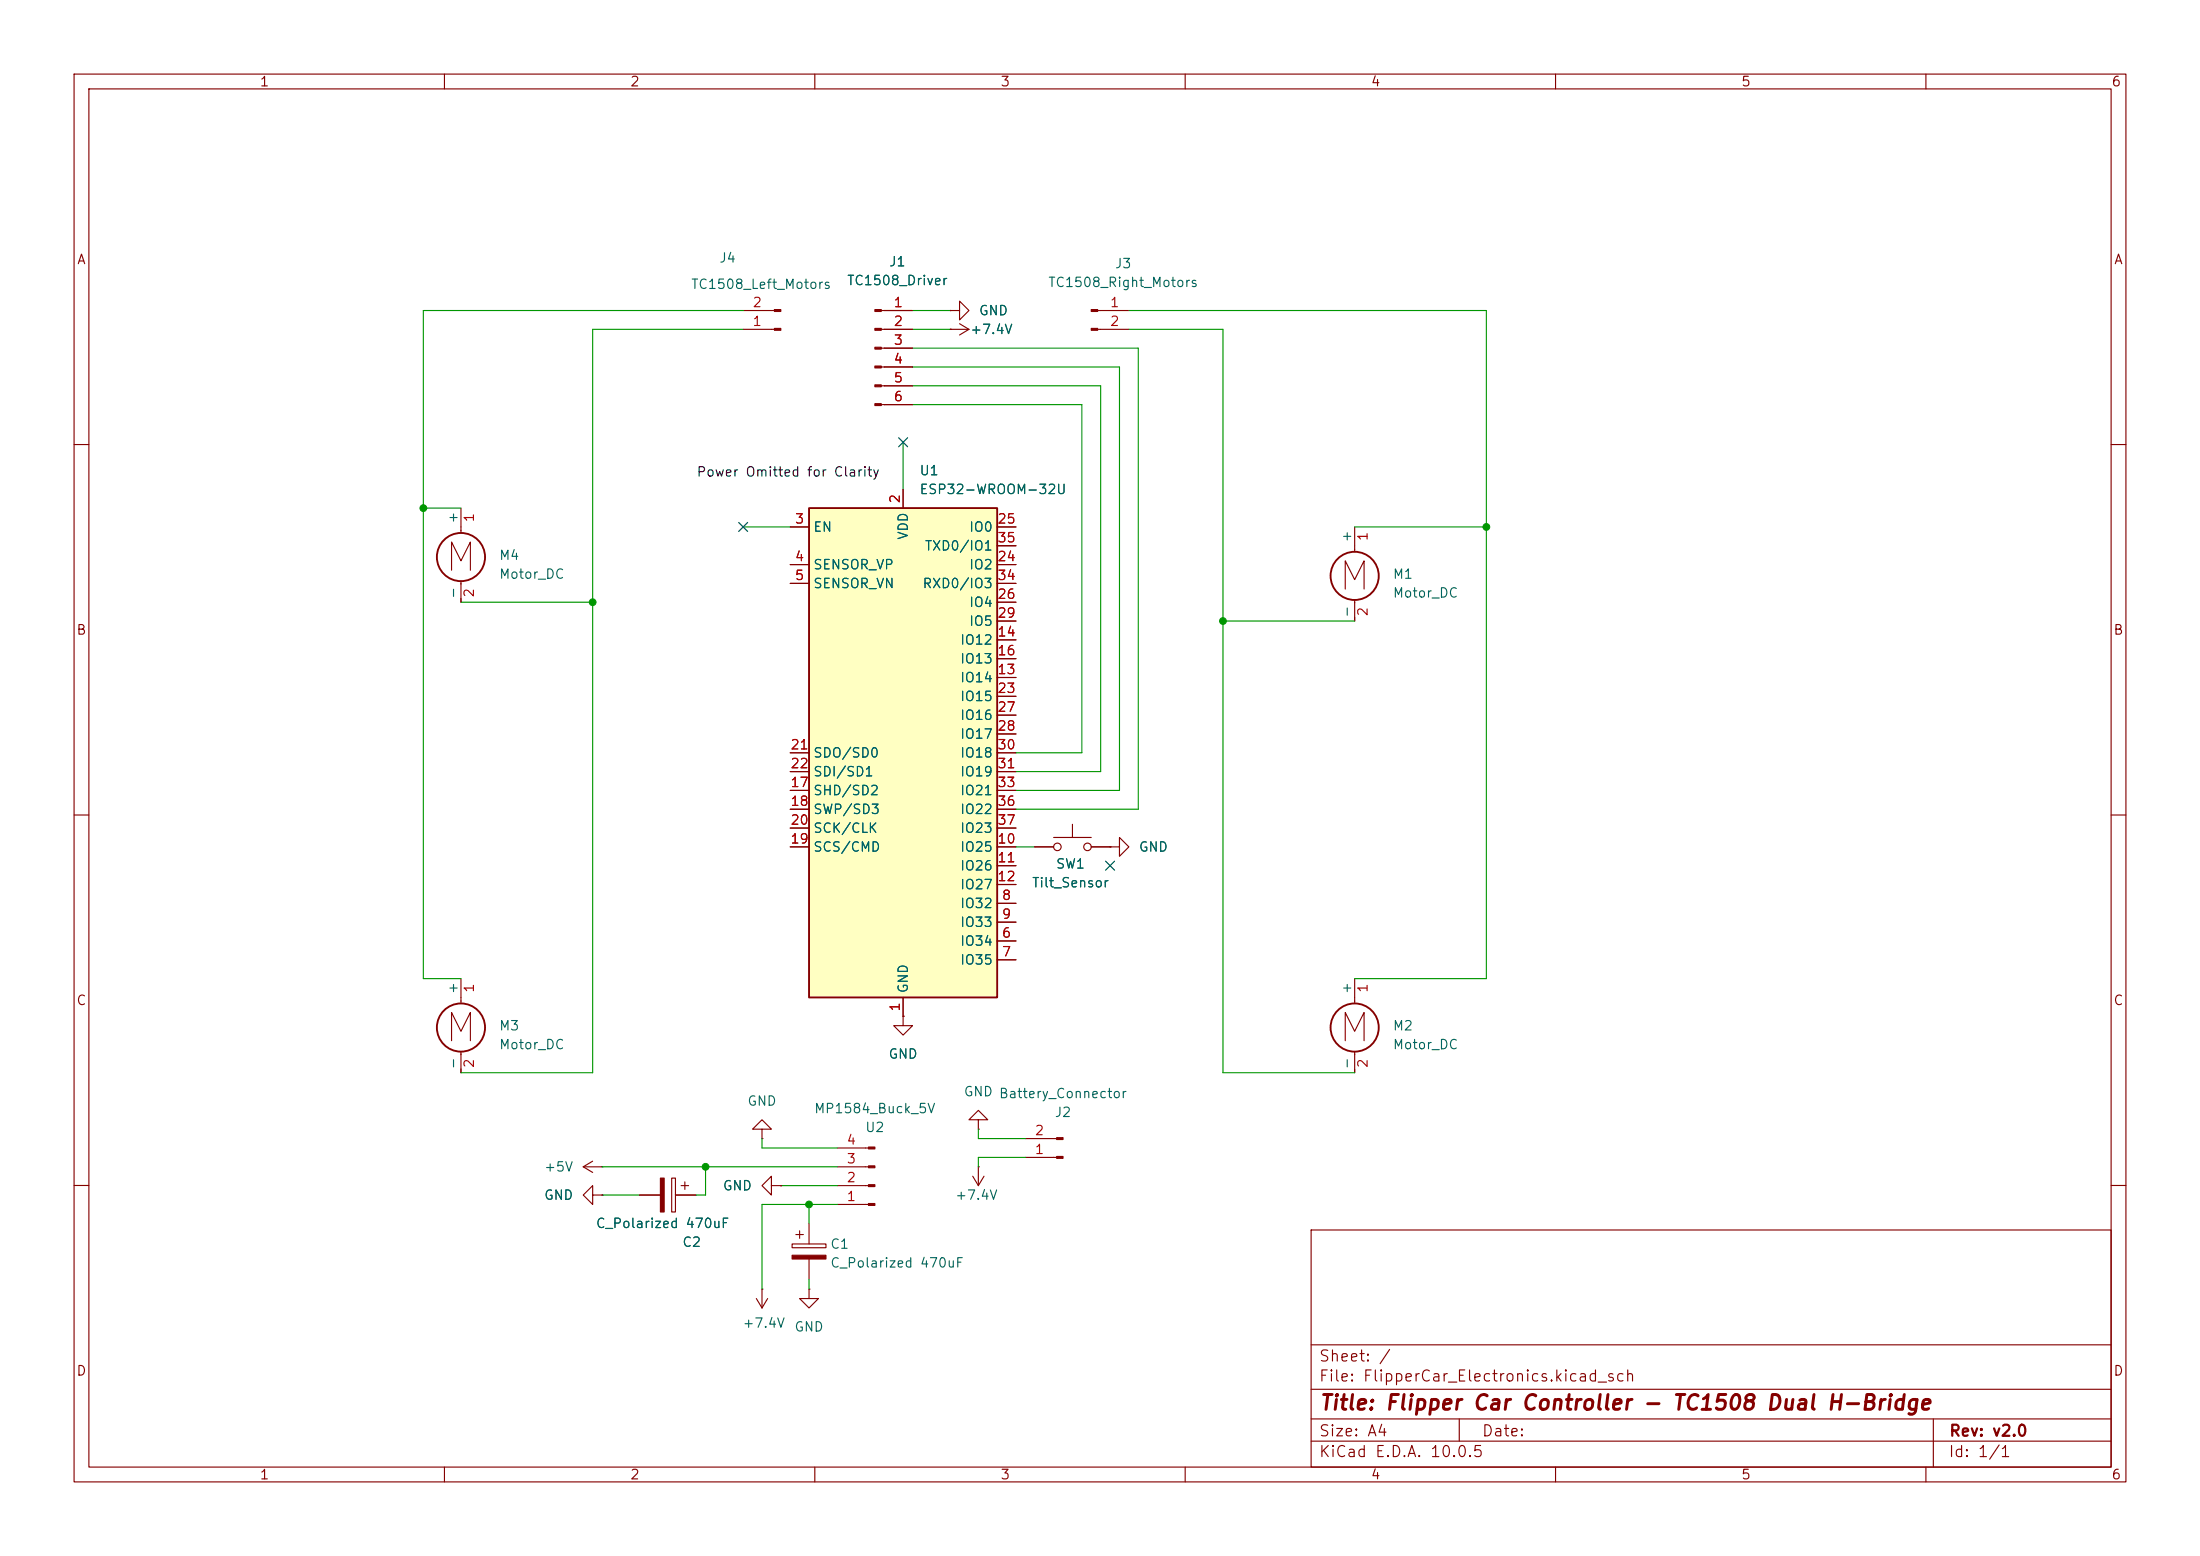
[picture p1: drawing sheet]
<svg xmlns="http://www.w3.org/2000/svg" width="297mm" height="210mm" viewBox="0 0 297 210" stroke-linecap="round" stroke-linejoin="round" font-family="sans-serif">
<g fill="none" stroke="#840000" stroke-width=".15">
<path d="M10 10h277v190h-277zM12 12h273v186h-273zM60 10v2M110 10v2M160 10v2M210 10v2M260 10v2M100.3 44.5h4.2M100.3 41.9h4.2M119 44.5h4.2M119 41.9h4.2M119 47h4.2"/>
<path d="M119 49.5h4.2M119 52.1h4.2M119 54.6h4.2M128.3 44.5h.1M128.3 41.9h1.2v-1.3l1.3 1.3-1.3 1.3v-1.3M128.3 41.9h.1M128.3 44.5h2.5M129.5 43.7l1.3 .8M130.8 44.5l-1.3 .7M148.2 44.5h4.2M148.2 41.9h4.2M10 60h2"/>
<path d="M181.6 79.5v-3.8l1.3 2.5 1.2-2.5v3.8M182.9 71.1v3.4M285 60h2M182.9 81v2.8M10 110h2M139.7 114.3h2.5M142.2 113h5.1M144.8 111.3v1.7M147.3 114.3h2.6M149.9 114.3h1.2v-1.3l1.3 1.3-1.3 1.3v-1.3M149.9 114.3h.1M285 110h2"/>
<path d="M182.9 132.1v3.3M102.9 152.4h1.2l-1.2-1.3-1.3 1.3h1.3v1.3M102.9 153.7h.1M132.1 151.1h1.2l-1.2-1.2-1.3 1.2h1.3v1.3M132.1 152.4h.1M181.6 140.5v-3.8l1.3 2.5 1.2-2.5v3.8M182.9 141.9v2.9M10 160h2M102.1 175.3l.8 1.2M102.9 174h.1M102.9 174v2.5M103.6 175.3l-.7 1.2"/>
<path d="M104.1 160v-1.2l-1.2 1.2 1.2 1.3v-1.3h1.3M105.4 160h.1M109.2 174v1.3h1.3l-1.3 1.2-1.3-1.2h1.3M109.2 174h.1M177 166h108v32h-108zM285 160h2M60 198v2M110 198v2M160 198v2M177 194.5h108M177 191.5h108M177 187.5h108"/>
<path d="M177 181.5h108M197 191.5v3M210 198v2M260 198v2M261 191.5v6.5"/>
<circle cx="142.7" cy="114.3" r=".51"/>
<circle cx="146.8" cy="114.3" r=".51"/>
</g>
<g fill="none" stroke="#840000" stroke-width=".25">
<circle cx="182.9" cy="77.7" r="3.3"/>
<circle cx="182.9" cy="138.7" r="3.3"/>
</g>
<g fill="#840000" stroke="#840000" stroke-width=".15">
<path d="M118.1 41.8h.9v.2h-.9z"/>
<path d="M118.1 44.3h.9v.3h-.9z"/>
<path d="M118.1 46.9h.9v.2h-.9z"/>
<path d="M118.1 49.4h.9v.3h-.9z"/>
<path d="M118.1 51.9h.9v.3h-.9z"/>
<path d="M118.1 54.5h.9v.2h-.9z"/>
<path d="M104.5 44.3h.9v.3h-.9z"/>
<path d="M104.5 41.8h.9v.2h-.9z"/>
<path d="M147.3 41.8h.9v.2h-.9z"/>
<path d="M147.3 44.3h.9v.3h-.9z"/>
</g>
<path d="M109.2 68.6h25.4v66h-25.4z" fill="#ffffc2"/>
<g fill="none" stroke="#840000" stroke-width=".25">
<path d="M109.2 68.6h25.4v66h-25.4z"/>
<circle cx="62.2" cy="75.2" r="3.3"/>
<circle cx="62.2" cy="138.7" r="3.3"/>
</g>
<g fill="none" stroke="#840000" stroke-width=".15">
<path d="M119.4 41.9h3.8M119.4 44.5h3.8M119.4 47h3.8M119.4 49.5h3.8M119.4 52.1h3.8M119.4 54.6h3.8M128.3 41.9h.1M128.3 44.5h.1M61 77v-3.8l1.2 2.5 1.3-2.5v3.8M62.2 68.6v3.3M62.2 78.4v2.9M106.7 71.1h2.5"/>
<path d="M106.7 76.2h2.5M106.7 78.7h2.5M121.9 66v2.6M134.6 71.1h2.6M134.6 76.2h2.6M134.6 78.7h2.6M134.6 73.7h2.6M134.6 91.4h2.6M134.6 86.4h2.6M134.6 88.9h2.6M134.6 94h2.6M134.6 81.3h2.6"/>
<path d="M134.6 96.5h2.6M134.6 99.1h2.6M134.6 83.8h2.6M106.7 114.3h2.5M106.7 106.7h2.5M106.7 109.2h2.5M106.7 111.8h2.5M106.7 101.6h2.5M106.7 104.1h2.5M134.6 114.3h2.6M134.6 116.8h2.6M134.6 119.4h2.6"/>
<path d="M134.6 106.7h2.6M134.6 109.2h2.6M134.6 111.8h2.6M134.6 101.6h2.6M134.6 104.1h2.6M139.7 114.3h2.5M147.3 114.3h2.6M149.9 114.3h.1M62.2 132.1v3.3M121.9 137.2v1.2h1.3l-1.3 1.3-1.3-1.3h1.3M121.9 137.2h.1M121.9 134.6v2.6"/>
<path d="M134.6 127h2.6M134.6 129.5h2.6M134.6 121.9h2.6M134.6 124.5h2.6M61 140.5v-3.8l1.2 2.5 1.3-2.5v3.8M62.2 141.9v2.9M78.7 157.5l1.3 .7M78.7 157.5h2.6M80 156.7l-1.3 .8M81.3 157.5h.1M90.7 159h.5v4.6h-.5zM92.5 159.5v1"/>
<path d="M113 157.5h4.2M113 154.9h4.2M131.3 158.8l.8 1.2M132.1 157.5h.1M132.1 157.5v2.5M132.8 158.8l-.7 1.2M138.4 156.2h4.2M138.4 153.7h4.2M80 161.3v-1.3l-1.3 1.3 1.3 1.3v-1.3h1.3M81.3 161.3h.1M86.4 161.3h2.8M91.2 161.3h2.8"/>
<path d="M91.9 160h1.1M105.4 160h.1M106.9 167.9h4.6v.5h-4.6zM107.4 166.6h1.1M107.9 166.1v1M109.2 165.1v2.8M109.2 169.9v2.8M113 162.6h4.2M113 160h4.2"/>
</g>
<g fill="#840000" stroke="#840000" stroke-width=".15">
<path d="M142.6 156.1h.9v.2h-.9z"/>
<path d="M142.6 153.5h.9v.3h-.9z"/>
<path d="M117.2 162.4h.9v.3h-.9z"/>
<path d="M117.2 159.9h.9v.2h-.9z"/>
<path d="M117.2 157.4h.9v.2h-.9z"/>
<path d="M117.2 154.8h.9v.3h-.9z"/>
<path d="M89.2 159h.5v4.6h-.5z"/>
<path d="M106.9 169.4h4.6v.5h-4.6z"/>
</g>
<g fill="none" stroke="#009600" stroke-width=".15">
<path d="M100.3 41.9h-43.2v90.2h5.1M100.3 44.5h-20.3v100.3h-17.8M121.9 59.7v6.3M123.2 52.1h25.4v52h-11.4M123.2 47h30.5v62.2h-16.5M123.2 44.5h5.1M123.2 54.6h22.8v47h-8.8M123.2 41.9h5.1M123.2 49.5h27.9v57.2h-13.9M152.4 41.9h48.3v90.2h-17.8M152.4 44.5h12.7v100.3h17.8M57.1 68.6h5.1"/>
<path d="M100.3 71.1h6.4M182.9 71.1h17.8M62.2 81.3h17.8M165.1 83.8h17.8M137.2 114.3h2.5M81.3 157.5h31.7M95.2 157.5v3.8h-1.2M102.9 153.7v1.2h10.1M132.1 152.4v1.3h6.3M138.4 156.2h-6.3v1.3M81.3 161.3h5.1M105.4 160h7.6"/>
<path d="M109.2 162.6v2.5M109.2 172.7v1.3M113 162.6h-10.1v11.4"/>
</g>
<path d="M121.3 59.1l1.2 1.2M122.5 59.1l-1.2 1.2M99.7 70.5l1.2 1.2M100.9 70.5l-1.2 1.2M149.3 116.2l1.2 1.2M150.5 116.2l-1.2 1.2" fill="none" stroke="#000084" stroke-width=".15"/>
<g fill="#009600" stroke="#009600" stroke-width=".14">
<circle cx="95.2" cy="157.5" r=".46"/>
<circle cx="109.2" cy="162.6" r=".46"/>
<circle cx="57.1" cy="68.6" r=".46"/>
<circle cx="80" cy="81.3" r=".46"/>
<circle cx="200.7" cy="71.1" r=".46"/>
<circle cx="165.1" cy="83.8" r=".46"/>
</g>
<text font-size="2" fill="#840000" x="178" y="190.8">Title: Flipper Car Controller - TC1508 Dual H-Bridge</text>
<g font-size="1.5" fill="#840000">
<text x="178" y="184.1">Sheet: /</text>
<text x="178" y="186.8">File: FlipperCar_Electronics.kicad_sch</text>
<text x="178" y="197">KiCad E.D.A. 10.0.5</text>
<text x="178" y="194.2">Size: A4</text>
<text x="200" y="194.2">Date:</text>
<text x="263" y="197">Id: 1/1</text>
<text x="263" y="194.2">Rev: v2.0</text>
</g>
<g font-size="1.3" fill="#840000">
<text x="35" y="12">1</text>
<text x="85" y="12">2</text>
<text x="135" y="12">3</text>
<text x="185" y="12">4</text>
<text x="235" y="12">5</text>
<text x="285" y="12">6</text>
<text x="10.3" y="36">A</text>
<text x="285.3" y="36">A</text>
<text x="10.2" y="86">B</text>
<text x="285.2" y="86">B</text>
<text x="10.2" y="136">C</text>
<text x="285.2" y="136">C</text>
<text x="10.2" y="186">D</text>
<text x="285.2" y="186">D</text>
<text x="35" y="200">1</text>
<text x="85" y="200">2</text>
<text x="135" y="200">3</text>
<text x="185" y="200">4</text>
<text x="235" y="200">5</text>
<text x="285" y="200">6</text>
</g>
<g font-size="1.3" fill="#006464">
<text x="97" y="35.8">J4</text>
<text x="93.2" y="39.3">TC1508_Left_Motors</text>
<text x="114.3" y="38.8">TC1508_Driver</text>
<text x="119.9" y="36.3">J1</text>
<text x="141.4" y="39.1">TC1508_Right_Motors</text>
<text x="150.4" y="36.5">J3</text>
<text x="130.9" y="45.4">+7.4V</text>
<text x="132.1" y="42.9">GND</text>
<text x="124" y="64.5">U1</text>
<text x="62.1" y="70.8" transform="rotate(-90 62.1 70.8)">+</text>
<text x="124" y="67">ESP32-WROOM-32U</text>
<text x="67.3" y="75.9">M4</text>
<text x="109.7" y="72.1">EN</text>
<text x="109.7" y="77.2">SENSOR_VP</text>
<text x="122.9" y="72.9" transform="rotate(-90 122.9 72.9)">VDD</text>
<text x="124.8" y="74.6">TXD0/IO1</text>
<text x="130.7" y="77.2">IO2</text>
<text x="130.7" y="72.1">IO0</text>
<text x="182.7" y="73.3" transform="rotate(-90 182.7 73.3)">+</text>
<text x="62.1" y="80.9" transform="rotate(-90 62.1 80.9)">-</text>
<text x="67.3" y="78.4">Motor_DC</text>
<text x="109.7" y="79.7">SENSOR_VN</text>
<text x="124.5" y="79.7">RXD0/IO3</text>
<text x="130.7" y="82.2">IO4</text>
<text x="182.7" y="83.5" transform="rotate(-90 182.7 83.5)">-</text>
<text x="187.9" y="78.4">M1</text>
<text x="187.9" y="81">Motor_DC</text>
<text x="129.5" y="87.3">IO12</text>
<text x="129.5" y="89.9">IO13</text>
<text x="130.7" y="84.8">IO5</text>
<text x="129.5" y="92.4">IO14</text>
<text x="129.5" y="94.9">IO15</text>
<text x="129.5" y="97.5">IO16</text>
<text x="129.5" y="100">IO17</text>
<text x="109.7" y="107.6">SHD/SD2</text>
<text x="109.7" y="102.6">SDO/SD0</text>
<text x="109.7" y="105.1">SDI/SD1</text>
<text x="129.5" y="102.6">IO18</text>
<text x="129.5" y="105.1">IO19</text>
<text x="129.5" y="107.6">IO21</text>
<text x="109.7" y="110.2">SWP/SD3</text>
<text x="109.7" y="112.7">SCK/CLK</text>
<text x="129.5" y="110.2">IO22</text>
<text x="129.5" y="112.7">IO23</text>
<text x="109.7" y="115.3">SCS/CMD</text>
<text x="129.5" y="115.3">IO25</text>
<text x="129.5" y="117.8">IO26</text>
<text x="142.5" y="117.5">SW1</text>
<text x="153.7" y="115.3">GND</text>
<text x="129.5" y="122.9">IO32</text>
<text x="129.5" y="125.4">IO33</text>
<text x="129.5" y="120.3">IO27</text>
<text x="139.2" y="120.1">Tilt_Sensor</text>
<text x="129.5" y="128">IO34</text>
<text x="129.5" y="130.5">IO35</text>
<text x="62.1" y="134.3" transform="rotate(-90 62.1 134.3)">+</text>
<text x="122.9" y="134.1" transform="rotate(-90 122.9 134.1)">GND</text>
<text x="182.7" y="134.3" transform="rotate(-90 182.7 134.3)">+</text>
<text x="67.3" y="139.4">M3</text>
<text x="67.3" y="141.9">Motor_DC</text>
<text x="119.9" y="143.2">GND</text>
<text x="187.9" y="139.4">M2</text>
<text x="187.9" y="141.9">Motor_DC</text>
<text x="62.1" y="144.4" transform="rotate(-90 62.1 144.4)">-</text>
<text x="100.8" y="149.6">GND</text>
<text x="130" y="148.3">GND Battery_Connector</text>
<text x="182.7" y="144.4" transform="rotate(-90 182.7 144.4)">-</text>
<text x="109.8" y="150.6">MP1584_Buck_5V</text>
<text x="116.7" y="153.1">U2</text>
<text x="142.3" y="151.1">J2</text>
<text x="73.4" y="158.4">+5V</text>
<text x="97.5" y="161">GND</text>
<text x="73.4" y="162.3">GND</text>
<text x="80.4" y="166.1">C_Polarized 470uF</text>
<text x="128.9" y="162.3">+7.4V</text>
<text x="92" y="168.6">C2</text>
<text x="112" y="168.9">C1</text>
<text x="112" y="171.4">C_Polarized 470uF</text>
<text x="100.2" y="179.5">+7.4V</text>
<text x="107.2" y="180">GND</text>
</g>
<g font-size="1.3" fill="#a90000">
<text x="101.5" y="41.8">2</text>
<text x="120.6" y="41.8">1</text>
<text x="149.8" y="41.8">1</text>
<text x="101.5" y="44.3">1</text>
<text x="120.6" y="44.3">2</text>
<text x="120.6" y="46.9">3</text>
<text x="149.8" y="44.3">2</text>
<text x="120.6" y="49.4">4</text>
<text x="120.6" y="51.9">5</text>
<text x="120.6" y="54.5">6</text>
<text x="64.3" y="70.6" transform="rotate(-90 64.3 70.6)">1</text>
<text x="107.2" y="71">3</text>
<text x="121.8" y="68" transform="rotate(-90 121.8 68)">2</text>
<text x="134.6" y="71">25</text>
<text x="107.2" y="76.1">4</text>
<text x="134.6" y="76.1">24</text>
<text x="134.6" y="73.5">35</text>
<text x="184.9" y="73.1" transform="rotate(-90 184.9 73.1)">1</text>
<text x="64.3" y="80.7" transform="rotate(-90 64.3 80.7)">2</text>
<text x="107.2" y="78.6">5</text>
<text x="134.6" y="81.1">26</text>
<text x="134.6" y="83.7">29</text>
<text x="134.6" y="78.6">34</text>
<text x="184.9" y="83.3" transform="rotate(-90 184.9 83.3)">2</text>
<text x="134.6" y="86.2">14</text>
<text x="134.6" y="88.8">16</text>
<text x="134.6" y="91.3">13</text>
<text x="134.6" y="93.8">23</text>
<text x="106.6" y="101.5">21</text>
<text x="134.6" y="96.4">27</text>
<text x="134.6" y="98.9">28</text>
<text x="134.6" y="101.5">30</text>
<text x="106.6" y="106.5">17</text>
<text x="106.6" y="104">22</text>
<text x="134.6" y="104">31</text>
<text x="134.6" y="106.5">33</text>
<text x="106.6" y="109.1">18</text>
<text x="106.6" y="111.6">20</text>
<text x="134.6" y="109.1">36</text>
<text x="134.6" y="111.6">37</text>
<text x="106.6" y="114.2">19</text>
<text x="134.6" y="114.2">10</text>
<text x="134.6" y="116.7">11</text>
<text x="134.6" y="119.2">12</text>
<text x="135.2" y="121.8">8</text>
<text x="135.2" y="124.3">9</text>
<text x="135.2" y="126.9">6</text>
<text x="135.2" y="129.4">7</text>
<text x="64.3" y="134.1" transform="rotate(-90 64.3 134.1)">1</text>
<text x="121.8" y="136.6" transform="rotate(-90 121.8 136.6)">1</text>
<text x="184.9" y="134.1" transform="rotate(-90 184.9 134.1)">1</text>
<text x="64.3" y="144.2" transform="rotate(-90 64.3 144.2)">2</text>
<text x="184.9" y="144.2" transform="rotate(-90 184.9 144.2)">2</text>
<text x="114.2" y="154.8">4</text>
<text x="139.6" y="153.5">2</text>
<text x="114.2" y="159.9">2</text>
<text x="114.2" y="157.3">3</text>
<text x="139.6" y="156.1">1</text>
<text x="114.2" y="162.4">1</text>
</g>
<text font-size="1.3" fill="#0f0f0f" x="94" y="64.6">Power Omitted for Clarity</text>
</svg>
